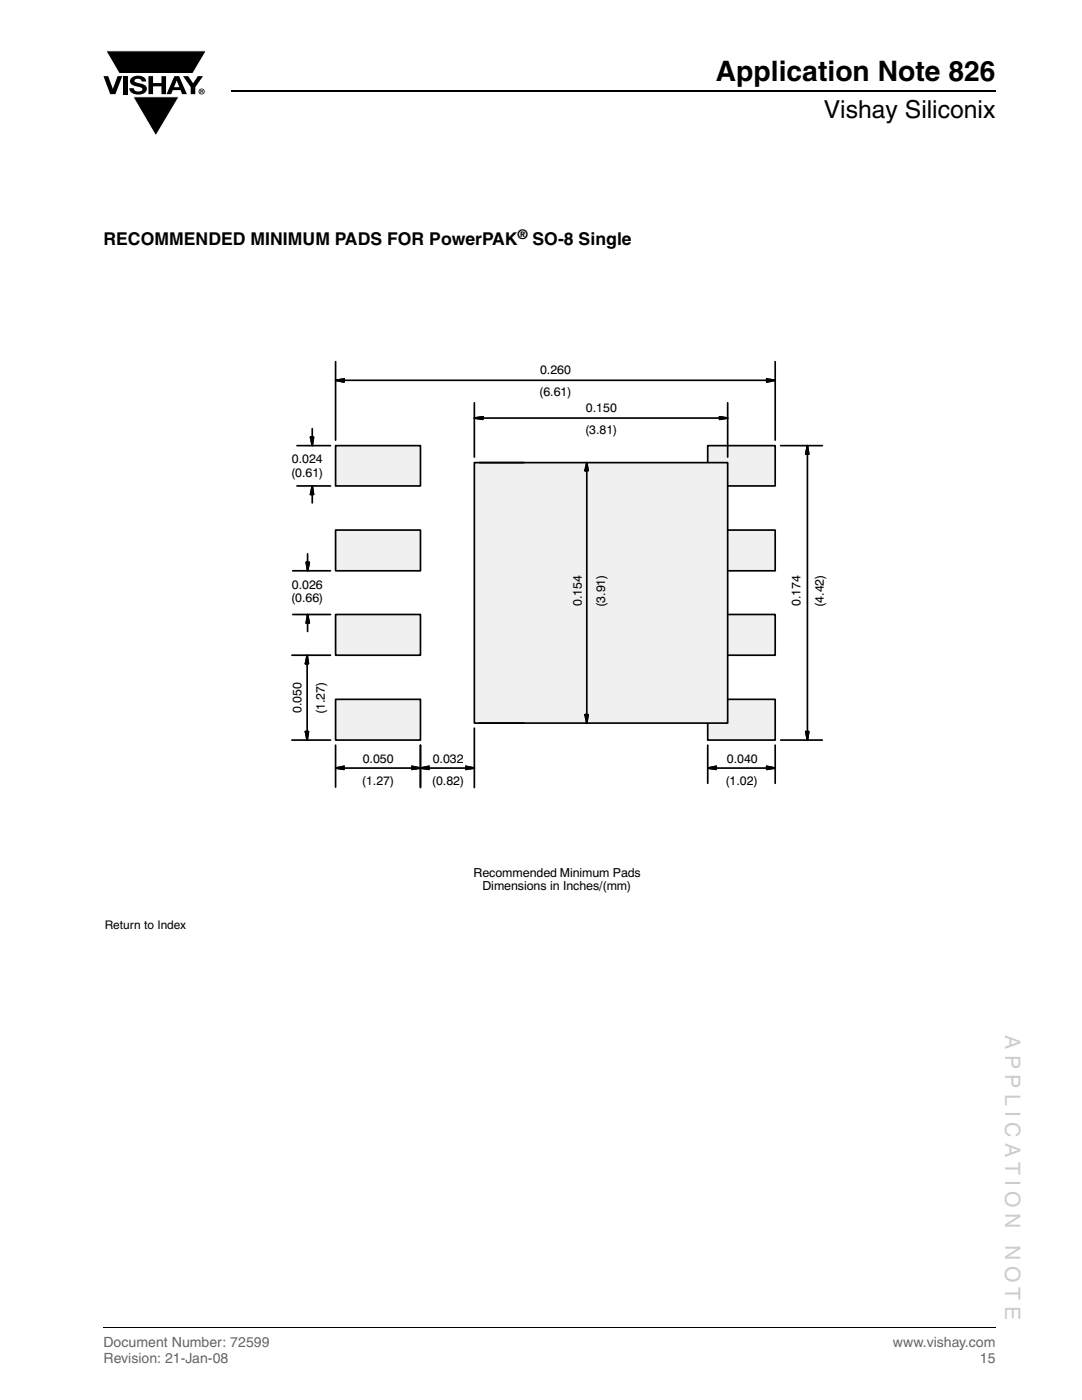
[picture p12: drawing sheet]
<svg xmlns="http://www.w3.org/2000/svg" width="216mm" height="279mm" viewBox="0 0 216 279" stroke-linecap="round" stroke-linejoin="round" font-family="sans-serif">
<path d="M46.1 18.2h152.5" fill="none" stroke="#000" stroke-width=".36"/>
<path d="M20.6 10.1h20.7v17.2h-20.7z" fill="#fff"/>
<g fill="#000">
<path d="M20.6 15.2h1l.9 2.5 1-2.5h.9l-1.4 3.6h-1zM21.1 10.1h20.1l-2.7 4.6h-14.7zM24.6 15.2h.9v3.6h-.9zM26.3 15.5a2.1 2.1 0 0 1 2.8 .3l.1 .5h-.9a.79 .79 0 0 0-.7-.6 .79 .79 0 0 0-.8 .4l.3 .3 1 .3a1.08 1.08 0 0 1 1.2 1 1.08 1.08 0 0 1-1.1 1.1 1.73 1.73 0 0 1-2.4-1.2h.9a.96 .96 0 0 0 .8 .7 .96 .96 0 0 0 .9-.5 1.31 1.31 0 0 0-1.2-.6 1.03 1.03 0 0 1-1.1-.5 1.03 1.03 0 0 1 .2-1.2zM29.6 15.2h.9v1.4h1.7v-1.4h.9v3.6h-.9v-1.6h-1.7v1.6h-.9zM26.5 19.3h9.2l-4.6 7.8zM36.5 15.2h1.1l.9 1.4 1-1.4h1l-1.5 2.2v1.4h-.9v-1.4z"/>
<path d="M35.3 16.1l-.6 1.3h1.1zM34.8 15.2h.9l1.6 3.6h-1l-.3-.8h-1.5l-.3 .8h-1z"/>
<path d="M40.1 18v.2h.2v-.1zM40 17.9l.4 .1 .1 .1-.2 .2 .2 .3-.3-.3-.1 .3h-.1zM39.8 18.3a.46 .46 0 0 0 .9 0 .46 .46 0 0 0-.9 0zM39.6 18.3a.6 .6 0 0 1 1.2 0 .6 .6 0 0 1-1.2 0z"/>
</g>
<path d="M21.1 10.1h20.1l-2.7 4.6h-14.7zM26.5 19.3h9.2l-4.6 7.8z" fill="none" stroke="#fff" stroke-width=".2"/>
<path d="M20.6 265h178" fill="none" stroke="#000" stroke-width=".2"/>
<g fill="#fff">
<path d="M36.1 171h24.9v4.6h-24.9z"/>
<path d="M36.1 170.9h25v.2h-25z"/>
<path d="M60.9 171h.2v4.7h-.2z"/>
<path d="M36 175.6h25v.1h-25z"/>
<path d="M36 170.9h.2v4.7h-.2z"/>
<path d="M20.9 54.2h177.5v187.7h-177.5z"/>
</g>
<path d="M141.2 139.6h13.5v8.1h-13.5z" fill="#f0f0f0"/>
<path d="M141.2 139.6h13.5v8.1h-13.5z" fill="none" stroke="#000" stroke-width=".34"/>
<path d="M141.2 122.6h13.5v8.2h-13.5z" fill="#f0f0f0"/>
<path d="M141.2 122.6h13.5v8.2h-13.5z" fill="none" stroke="#000" stroke-width=".34"/>
<path d="M141.2 105.8h13.5v8.1h-13.5z" fill="#f0f0f0"/>
<path d="M141.2 105.8h13.5v8.1h-13.5z" fill="none" stroke="#000" stroke-width=".34"/>
<path d="M141.2 88.9h13.5v8.1h-13.5z" fill="#f0f0f0"/>
<path d="M141.2 88.9h13.5v8.1h-13.5z" fill="none" stroke="#000" stroke-width=".34"/>
<path d="M94.6 92.3h50.6v52h-50.6z" fill="#f0f0f0"/>
<path d="M94.6 92.3h50.6v52h-50.6z" fill="none" stroke="#000" stroke-width=".34"/>
<path d="M67 105.8h16.9v8.1h-16.9z" fill="#f0f0f0"/>
<path d="M67 105.8h16.9v8.1h-16.9z" fill="none" stroke="#000" stroke-width=".34"/>
<path d="M67 122.6h16.9v8.2h-16.9z" fill="#f0f0f0"/>
<path d="M67 122.6h16.9v8.2h-16.9z" fill="none" stroke="#000" stroke-width=".34"/>
<path d="M67 139.6h16.9v8.1h-16.9z" fill="#f0f0f0"/>
<path d="M67 139.6h16.9v8.1h-16.9z" fill="none" stroke="#000" stroke-width=".34"/>
<path d="M67 88.9h16.9v8.1h-16.9z" fill="#f0f0f0"/>
<g fill="none" stroke="#000" stroke-width=".34">
<path d="M67 75.9l1.7-.3v.6zM67 72.2v15.6M68.7 75.9h84.3M153 75.6l1.7 .3-1.7 .3zM154.7 72.2v15.6M59.3 88.9h6.6M59.3 97h6.6M62 87.2h.6l-.3 1.7zM62.3 97l.3 1.7h-.6zM62.3 85.6v1.6M62.3 98.7v1.7M67 88.9h16.9v8.1h-16.9z"/>
<path d="M94.6 83.4l1.7-.2v.5zM94.6 80.4v10.8M95.7 92.3h8.9M96.3 83.4h47.3M117.1 92.3l.2 1.6h-.6zM117.1 93.9v48.7M143.6 83.2l1.6 .2-1.6 .3zM145.2 80.4v10.8M155.8 88.9h8.3M161.1 88.9l.3 1.7h-.6zM161.1 90.6v55.4M58.4 113.9h7.5"/>
<path d="M61.1 112.2h.6l-.3 1.7zM61.4 110.5v1.7M58.2 130.8h7.7M58.4 122.6h7.5M61.3 130.8l.2 1.7h-.5zM61.3 132.5v13.5M61.4 122.6l.3 1.7h-.6zM61.4 124.3v1.7M58.2 147.7h7.7M61 146h.5l-.2 1.7zM67 153.3l1.7-.4v.6zM67 148.7v8.4"/>
<path d="M68.7 153.3h13.5M82.2 152.9l1.7 .4-1.7 .2zM83.9 153.3l1.7-.4v.6zM83.9 148.7v8.5M85.6 153.3h7.4M93 152.9l1.6 .4-1.6 .2zM94.6 145.3v11.9M95.7 144.3h8.9M116.7 142.6h.6l-.2 1.7zM141.2 153.3l1.7-.4v.6zM141.2 148.7v7.6M142.9 153.3h10.1"/>
<path d="M153 152.9l1.7 .4-1.7 .2zM154.7 148.7v7.6M155.8 147.7h8.3M160.8 146h.6l-.3 1.7z"/>
</g>
<g fill="#000" stroke="#000" stroke-width=".34">
<path d="M67 75.9l1.7-.3v.6zM153 75.6l1.7 .3-1.7 .3zM62 87.2h.6l-.3 1.7zM62.3 97l.3 1.7h-.6zM94.6 83.4l1.7-.2v.5zM117.1 92.3l.2 1.6h-.6zM143.6 83.2l1.6 .2-1.6 .3zM161.1 88.9l.3 1.7h-.6zM61.1 112.2h.6l-.3 1.7zM61.3 130.8l.2 1.7h-.5zM61.4 122.6l.3 1.7h-.6zM61 146h.5l-.2 1.7z"/>
<path d="M67 153.3l1.7-.4v.6zM82.2 152.9l1.7 .4-1.7 .2zM83.9 153.3l1.7-.4v.6zM93 152.9l1.6 .4-1.6 .2zM116.7 142.6h.6l-.2 1.7zM141.2 153.3l1.7-.4v.6zM153 152.9l1.7 .4-1.7 .2zM160.8 146h.6l-.3 1.7z"/>
</g>
<g fill="#fff">
<path d="M37.7 178.5h23.6v14.6h-23.6z"/>
<path d="M37.7 178.5h23.6v.1h-23.6z"/>
<path d="M61.2 178.5h.1v14.7h-.1z"/>
<path d="M37.6 193h23.7v.2h-23.7z"/>
<path d="M37.6 178.5h.1v14.6h-.1z"/>
</g>
<text font-size="5.6" x="142.9" y="16.1">Application Note 826</text>
<text font-size="4.9" x="164.4" y="23.6">Vishay Siliconix</text>
<g font-size="4.2" fill="#ccc">
<text x="200.6" y="206.6" transform="rotate(90 200.6 206.6)">A P P L I C A T I O N</text>
<text x="200.6" y="248.5" transform="rotate(90 200.6 248.5)">N O T E</text>
</g>
<g font-size="3.5">
<text x="20.6" y="48.8">RECOMMENDED MINIMUM PADS FOR PowerPAK</text>
<text x="106.3" y="48.8">SO-8 Single</text>
</g>
<g font-size="2.8" fill="#656565">
<text x="20.6" y="268.9">Document Number: 72599</text>
<text x="178.2" y="268.9">www.vishay.com</text>
<text x="20.6" y="272.1">Revision: 21-Jan-08</text>
<text x="195.5" y="272.1">15</text>
</g>
<text font-size="2.6" x="103.3" y="47.8">®</text>
<g font-size="2.5">
<text x="107.8" y="74.7">0.260</text>
<text x="107.6" y="79.1">(6.61)</text>
<text x="116.9" y="82.2">0.150</text>
<text x="116.7" y="86.6">(3.81)</text>
<text x="58.1" y="95.1">(0.61)</text>
<text x="58.2" y="92.5">0.024</text>
<text x="58.2" y="117.5">0.026</text>
<text x="58.1" y="120.1">(0.66)</text>
<text x="116.1" y="120.9" transform="rotate(-90 116.1 120.9)">0.154</text>
<text x="120.7" y="121.1" transform="rotate(-90 120.7 121.1)">(3.91)</text>
<text x="159.8" y="120.9" transform="rotate(-90 159.8 120.9)">0.174</text>
<text x="164.4" y="121.1" transform="rotate(-90 164.4 121.1)">(4.42)</text>
<text x="60.2" y="142.4" transform="rotate(-90 60.2 142.4)">0.050</text>
<text x="64.8" y="142.5" transform="rotate(-90 64.8 142.5)">(1.27)</text>
<text x="72.4" y="152.4">0.050</text>
<text x="86.4" y="152.4">0.032</text>
<text x="145" y="152.4">0.040</text>
<text x="72.2" y="156.8">(1.27)</text>
<text x="86.2" y="156.8">(0.82)</text>
<text x="144.8" y="156.8">(1.02)</text>
<text x="94.5" y="175">Recommended Minimum Pads</text>
<text x="96.3" y="177.7">Dimensions in Inches/(mm)</text>
</g>
<text font-size="2.4" x="20.9" y="185.5">Return to Index</text>
</svg>
